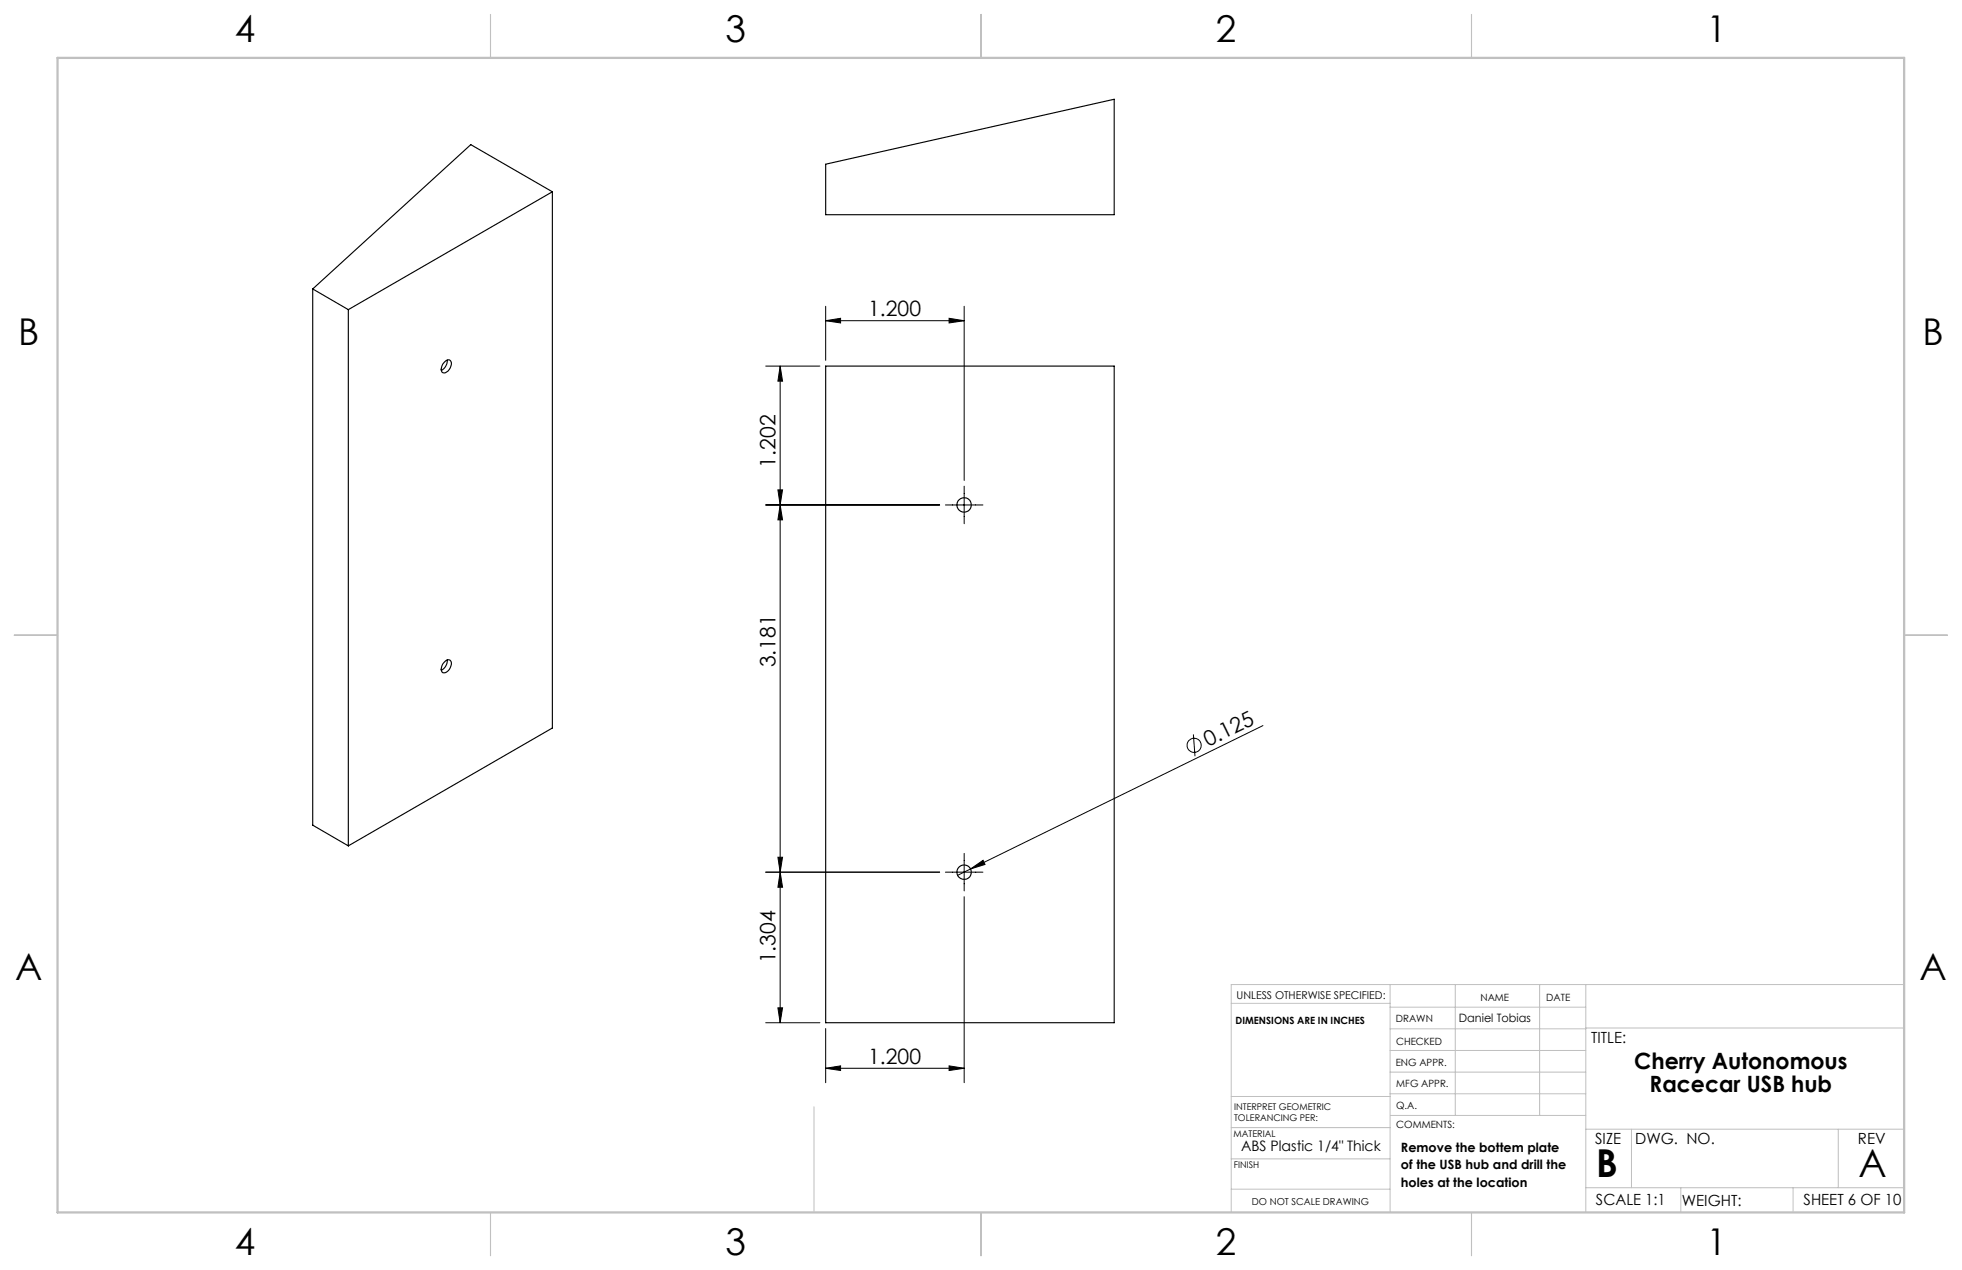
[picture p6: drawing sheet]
<svg xmlns="http://www.w3.org/2000/svg" width="432mm" height="279mm" viewBox="0 0 432 279" stroke-linecap="round" stroke-linejoin="round" font-family="sans-serif">
<g fill="none" stroke="#000" stroke-width=".22">
<path d="M181.7 70.6l3.3-.6v1zM181.7 67.4v11.9M181.7 70.6h30.5M208.9 70l3.3 .6-3.3 .4zM212.2 67.4v38.3M168.5 80.5h11.9M171.7 80.5l.5 3.4h-1zM171.7 80.5v144.5M168.5 111.1h38.3M171.2 107.8h1l-.5 3.3zM171.7 111.1l.5 3.3h-1zM208.1 111.1h8.2"/>
<path d="M212.2 107v8.2M278 159.6l-64.4 31.6M262.6 161.6l.4 4.8M168.5 191.9h38.3M171.2 188.6h1l-.5 3.3zM171.7 191.9l.5 3.3h-1zM208.1 191.9h8.2M212.2 187.7v8.3M212.2 197.3v40.9M213.6 191.2l2.8-1.9 .4 .9zM213.6 191.2l-2.9 1.4M168.5 225h11.9"/>
<path d="M171.2 221.7h1l-.5 3.3zM181.7 235l3.3-.5v1zM181.7 226.3v11.9M181.7 235h30.5M208.9 234.5l3.3 .5-3.3 .5z"/>
<circle cx="262.8" cy="164" r="1.56"/>
</g>
<g fill="none" stroke="#c0c0c0" stroke-width=".22">
<path d="M305.9 216.6v50.1M320.3 216.6v28.8M338.8 216.6v28.8M349 216.6v50.1M419.1 216.6h-148.1v50.1M271 220.7h34.9M305.9 231.1h43.1M305.9 226.3h43.1M305.9 221.6h43.1M305.9 235.9h43.1M349 226.2h70.1M179.1 243.5v23.2"/>
<path d="M271 255h34.9M271 248.1h35M271 241.2h35M305.9 240.6h43.1M306 245.4h43M349 248.4h70.1M359.1 248.4v12.9M404.6 248.4v12.9M271 261.6h34.9M349 261.3h70.1M369.9 261.3v5.4M394.6 261.3v5.4"/>
</g>
<path d="M108 3.2v9.5M215.9 3.2v9.5M323.8 3.2v9.5M3.1 139.7h9.6M419.1 139.7h9.5M108 266.7v9.6M215.9 266.7v9.6M323.8 266.7v9.6" fill="none" stroke="#c0c0c0" stroke-width=".25"/>
<path d="M12.7 12.7h406.4v254h-406.4z" fill="none" stroke="#c0c0c0" stroke-width=".5"/>
<g fill="#000">
<path d="M213.6 191.2l2.8-1.9 .4 .9z"/>
<path d="M171.2 107.8h1l-.5 3.3zM171.7 80.5l.5 3.4h-1zM171.2 188.6h1l-.5 3.3zM171.7 111.1l.5 3.3h-1z"/>
<path d="M171.7 191.9l.5 3.3h-1zM171.2 221.7h1l-.5 3.3z"/>
<path d="M208.9 234.5l3.3 .5-3.3 .5zM181.7 235l3.3-.5v1zM208.9 70l3.3 .6-3.3 .4zM181.7 70.6l3.3-.6v1z"/>
</g>
<g fill="none" stroke="#000" stroke-width=".25">
<path d="M181.7 36.1l63.5-14.3v25.4h-63.5zM121.6 42.2l-44.9 25.9M121.6 42.2l-18-10.4-34.8 31.8M121.6 42.2v118l-44.9 25.9M68.8 63.6l7.9 4.5M68.8 63.6v117.9l7.9 4.6M76.7 68.1v118M98 79.5a.81 .81 0 0 1 1.2-.1 .81 .81 0 0 1 0 1.1l-.6 1.1a.8 .8 0 0 1-.9 .4 .8 .8 0 0 1-.6-.8l.3-1.1zM98.4 79.2a2.45 2.45 0 0 1-1.3 2.3M181.7 80.5h63.5v144.5h-63.5zM98 145.5a.81 .81 0 0 1 1.2-.2 .81 .81 0 0 1 0 1.2l-.6 1.1a.81 .81 0 0 1-1.1 .4 .81 .81 0 0 1-.3-1.1l.2-.8zM98.4 145.2a2.37 2.37 0 0 1-1.3 2.3"/>
<circle cx="212.2" cy="111.1" r="1.59"/>
<circle cx="212.2" cy="191.9" r="1.6"/>
</g>
<g font-size="8.5">
<text x="351.3" y="259">B</text>
<text x="409.1" y="258.9">A</text>
</g>
<g font-size="8.1">
<text x="51.7" y="9.3">4</text>
<text x="159.7" y="9.3">3</text>
<text x="267.6" y="9.3">2</text>
<text x="375.6" y="9.3">1</text>
<text x="4" y="76">B</text>
<text x="423.1" y="76">B</text>
<text x="3.3" y="215.7">A</text>
<text x="422.4" y="215.7">A</text>
<text x="51.7" y="276">4</text>
<text x="159.7" y="276">3</text>
<text x="267.6" y="276">2</text>
<text x="375.6" y="276">1</text>
</g>
<g font-size="4.9">
<text x="359.7" y="235.3">Cherry Autonomous</text>
<text x="363.1" y="240.2">Racecar USB hub</text>
</g>
<g font-size="4.7">
<text x="191.1" y="69.5">1.200</text>
<text x="170.7" y="102.9" transform="rotate(-90 170.7 102.9)">1.202</text>
<text x="170.7" y="146.8" transform="rotate(-90 170.7 146.8)">3.181</text>
<text x="265.9" y="164.4" transform="rotate(-26 265.9 164.4)">0.125</text>
<text x="170.7" y="211.9" transform="rotate(-90 170.7 211.9)">1.304</text>
<text x="191.1" y="234">1.200</text>
</g>
<g font-size="3.4">
<text x="350.2" y="229.5">TITLE:</text>
<text x="351.1" y="251.6">SIZE</text>
<text x="359.9" y="251.6">DWG. NO.</text>
<text x="408.9" y="251.7">REV</text>
<text x="351.2" y="265.2">SCALE 1:1</text>
<text x="370.1" y="265.3">WEIGHT:</text>
<text x="396.9" y="265.2">SHEET 6 OF 10</text>
</g>
<text font-size="3.2" x="273.1" y="253.3">ABS Plastic 1/4&quot; Thick</text>
<g font-size="2.8">
<text x="308.3" y="253.4">Remove the bottem plate</text>
<text x="308.3" y="257.2">of the USB hub and drill the</text>
<text x="308.3" y="261">holes at the location</text>
</g>
<text font-size="2.5" x="321.1" y="224.9">Daniel Tobias</text>
<text font-size="2.4" x="272.2" y="219.7">UNLESS OTHERWISE SPECIFIED:</text>
<g font-size="2.2">
<text x="325.8" y="220.2">NAME</text>
<text x="340.3" y="220.2">DATE</text>
<text x="271.9" y="225.3">DIMENSIONS ARE IN INCHES</text>
<text x="307.2" y="224.9">DRAWN</text>
<text x="307.3" y="229.8">CHECKED</text>
<text x="307.2" y="234.5">ENG APPR.</text>
<text x="307.3" y="239.2">MFG APPR.</text>
<text x="307.3" y="243.9">Q.A.</text>
<text x="307.3" y="248.1">COMMENTS:</text>
</g>
<text font-size="2.1" x="275.5" y="265.1">DO NOT SCALE DRAWING</text>
<g font-size="2">
<text x="271.6" y="244.1">INTERPRET GEOMETRIC</text>
<text x="271.5" y="250.2">MATERIAL</text>
<text x="271.6" y="246.6">TOLERANCING PER:</text>
<text x="271.5" y="257">FINISH</text>
</g>
</svg>
